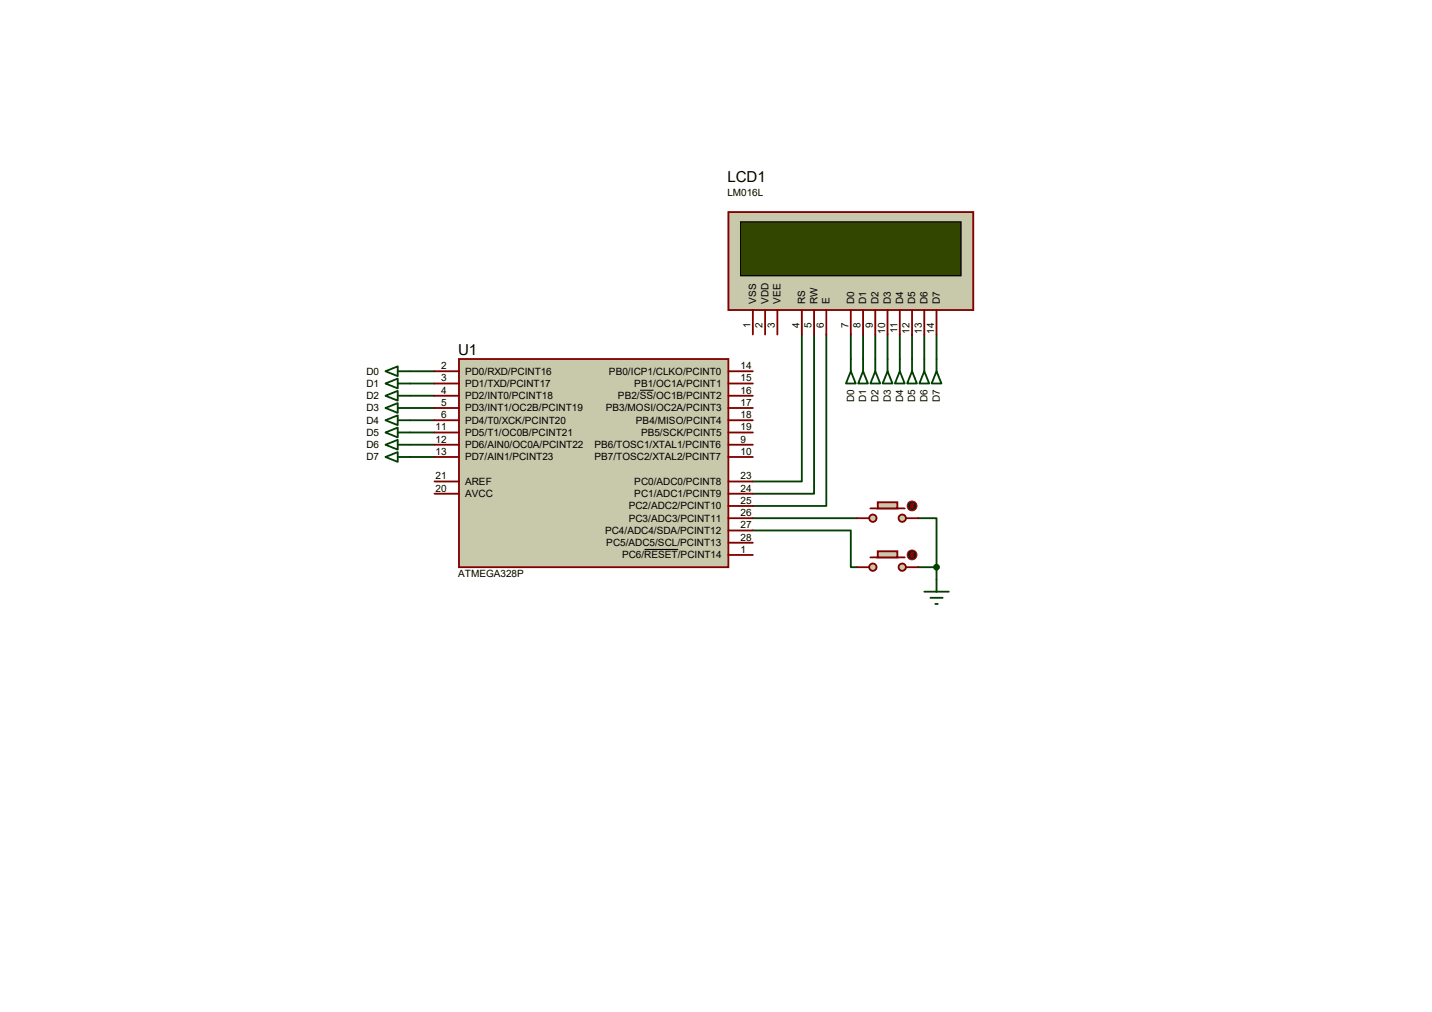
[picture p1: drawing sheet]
<svg xmlns="http://www.w3.org/2000/svg" width="297mm" height="210mm" viewBox="0 0 297 210" stroke-linecap="round" stroke-linejoin="round" font-family="sans-serif">
<g fill="none" stroke="#004000" stroke-width=".38">
<path d="M85 77h5.1M85 79.5h5.1M166.3 69.4v30.5h-10.1M168.9 69.4v33h-12.7M171.4 69.4v35.5h-15.2M176.5 69.4v5.1M179 69.4v5.1M181.6 69.4v5.1M184.1 69.4v5.1M186.6 69.4v5.1M189.2 69.4v5.1M191.7 69.4v5.1"/>
<path d="M194.3 69.4v5.1M85 82.1h5.1M85 84.6h5.1M85 87.2h5.1M85 89.7h5.1M85 92.2h5.1M85 94.8h5.1M156.2 110h20.3v7.6h1.3M156.2 107.5h21.6M190.5 107.5h3.8v10.1M190.5 117.6h3.8M194.3 117.6v2.6"/>
</g>
<path d="M151.1 44h50.8v20.3h-50.8z" fill="#c8c8aa"/>
<path d="M151.1 44h50.8v20.3h-50.8z" fill="none" stroke="#800000" stroke-width=".38"/>
<path d="M153.6 46h45.7v11.2h-45.7z" fill="#324600"/>
<path d="M153.6 46h45.7v11.2h-45.7z" fill="none" stroke="#000" stroke-width=".25"/>
<g fill="none" stroke="#800000" stroke-width=".38">
<path d="M156.2 64.3v5.1M158.7 64.3v5.1M161.2 64.3v5.1M166.3 64.3v5.1M168.9 64.3v5.1M171.4 64.3v5.1M176.5 64.3v5.1M179 64.3v5.1M181.6 64.3v5.1M184.1 64.3v5.1M186.6 64.3v5.1M189.2 64.3v5.1"/>
<path d="M191.7 64.3v5.1M194.3 64.3v5.1"/>
</g>
<path d="M95.2 74.5h55.9v43.1h-55.9z" fill="#c8c8aa"/>
<g fill="none" stroke="#800000" stroke-width=".38">
<path d="M90.1 77h5.1M90.1 79.5h5.1M95.2 74.5h55.9v43.1h-55.9zM151.1 77h5.1M151.1 79.5h5.1M90.1 84.6h5.1M90.1 82.1h5.1M90.1 92.2h5.1M90.1 89.7h5.1M90.1 87.2h5.1M90.1 94.8h5.1M90.1 99.9h5.1"/>
<path d="M151.1 84.6h5.1M151.1 82.1h5.1M151.1 92.2h5.1M151.1 89.7h5.1M151.1 87.2h5.1M151.1 94.8h5.1M151.1 99.9h5.1M90.1 102.4h5.1M151.1 115.1h5.1M151.1 112.6h5.1M151.1 110h5.1M151.1 107.5h5.1"/>
<path d="M151.1 104.9h5.1M151.1 102.4h5.1"/>
</g>
<path d="M132.8 80.9h2.7M133.7 114h7" fill="none" stroke="#000" stroke-width=".21"/>
<g fill="none" stroke="#004000" stroke-width=".38">
<path d="M80 77l2.5-1v2zM80 79.5l2.5-1v2.1zM82.5 77h2.5M82.5 79.5h2.5M176.5 77l1 2.5h-2zM176.5 74.5v2.5M179 77l1 2.5h-2zM179 74.5v2.5M181.6 77l1 2.5h-2.1zM181.6 74.5v2.5M184.1 77l1 2.5h-2zM184.1 74.5v2.5"/>
<path d="M186.6 77l1.1 2.5h-2.1zM186.6 74.5v2.5M189.2 77l1 2.5h-2zM189.2 74.5v2.5M191.7 77l1 2.5h-2zM191.7 74.5v2.5M194.3 77l1 2.5h-2.1zM194.3 74.5v2.5M80 82.1l2.5-1v2zM80 84.6l2.5-1v2zM80 87.2l2.5-1.1v2.1zM80 89.7l2.5-1v2z"/>
<path d="M80 92.2l2.5-1v2.1zM80 94.8l2.5-1v2zM82.5 82.1h2.5M82.5 84.6h2.5M82.5 87.2h2.5M82.5 89.7h2.5M82.5 92.2h2.5M82.5 94.8h2.5"/>
</g>
<circle cx="187.2" cy="107.5" r=".76" fill="#c8c8aa"/>
<circle cx="187.2" cy="107.5" r=".76" fill="none" stroke="#800000" stroke-width=".38"/>
<circle cx="181.1" cy="107.5" r=".76" fill="#c8c8aa"/>
<g fill="none" stroke="#800000" stroke-width=".38">
<path d="M180.5 105.5h7.2"/>
<circle cx="181.1" cy="107.5" r=".76"/>
</g>
<path d="M182.1 104.2h4v1.3h-4z" fill="#c8c8aa"/>
<path d="M177.8 107.5h2.5M182.1 104.2h4v1.3h-4zM187.9 107.5h2.6" fill="none" stroke="#800000" stroke-width=".38"/>
<circle cx="189.2" cy="104.9" r="1.02" fill="#400000"/>
<g fill="none" stroke="#f00" stroke-width=".21">
<path d="M188.9 105.2l.3 .3M189.2 104.4v1.1M189.2 104.4l-.3 .3M189.2 104.4l.2 .3M189.4 105.2l-.2 .3"/>
<circle cx="189.2" cy="104.9" r="1.02"/>
</g>
<circle cx="187.2" cy="117.6" r=".76" fill="#c8c8aa"/>
<circle cx="187.2" cy="117.6" r=".76" fill="none" stroke="#800000" stroke-width=".38"/>
<circle cx="181.1" cy="117.6" r=".76" fill="#c8c8aa"/>
<g fill="none" stroke="#800000" stroke-width=".38">
<path d="M180.5 115.6h7.2"/>
<circle cx="181.1" cy="117.6" r=".76"/>
</g>
<path d="M182.1 114.3h4v1.3h-4z" fill="#c8c8aa"/>
<path d="M177.8 117.6h2.5M182.1 114.3h4v1.3h-4zM187.9 117.6h2.6" fill="none" stroke="#800000" stroke-width=".38"/>
<circle cx="189.2" cy="115.1" r="1.02" fill="#400000"/>
<g fill="none" stroke="#f00" stroke-width=".21">
<path d="M188.9 115.4l.3 .2M189.2 114.6v1M189.2 114.6l-.3 .3M189.2 114.6l.2 .3M189.4 115.4l-.2 .2"/>
<circle cx="189.2" cy="115.1" r="1.02"/>
</g>
<path d="M191.7 122.7h5.1M193 124h2.5M194 125.3h.5M194.3 120.2v2.5" fill="none" stroke="#004000" stroke-width=".38"/>
<circle cx="194.3" cy="117.6" r=".51" fill="#004000"/>
<circle cx="194.3" cy="117.6" r=".51" fill="none" stroke="#004000" stroke-width=".38"/>
<g font-size="3.1">
<text x="150.9" y="37.8">LCD1</text>
<text x="95" y="73.6">U1</text>
</g>
<g font-size="2.1">
<text x="150.9" y="40.6">LM016L</text>
<text x="156.8" y="63" transform="rotate(-90 156.8 63)">VSS</text>
<text x="159.4" y="63" transform="rotate(-90 159.4 63)">VDD</text>
<text x="161.9" y="63" transform="rotate(-90 161.9 63)">VEE</text>
<text x="167" y="63" transform="rotate(-90 167 63)">RS</text>
<text x="169.5" y="63" transform="rotate(-90 169.5 63)">RW</text>
<text x="172.1" y="63" transform="rotate(-90 172.1 63)">E</text>
<text x="177.2" y="63" transform="rotate(-90 177.2 63)">D0</text>
<text x="179.7" y="63" transform="rotate(-90 179.7 63)">D1</text>
<text x="182.2" y="63" transform="rotate(-90 182.2 63)">D2</text>
<text x="184.8" y="63" transform="rotate(-90 184.8 63)">D3</text>
<text x="187.3" y="63" transform="rotate(-90 187.3 63)">D4</text>
<text x="189.9" y="63" transform="rotate(-90 189.9 63)">D5</text>
<text x="192.4" y="63" transform="rotate(-90 192.4 63)">D6</text>
<text x="194.9" y="63" transform="rotate(-90 194.9 63)">D7</text>
<text x="155.7" y="68" transform="rotate(-90 155.7 68)">1</text>
<text x="158.2" y="68" transform="rotate(-90 158.2 68)">2</text>
<text x="160.7" y="68" transform="rotate(-90 160.7 68)">3</text>
<text x="165.8" y="68" transform="rotate(-90 165.8 68)">4</text>
<text x="168.4" y="68" transform="rotate(-90 168.4 68)">5</text>
<text x="170.9" y="68" transform="rotate(-90 170.9 68)">6</text>
<text x="176" y="68" transform="rotate(-90 176 68)">7</text>
<text x="178.5" y="68" transform="rotate(-90 178.5 68)">8</text>
<text x="181.1" y="68" transform="rotate(-90 181.1 68)">9</text>
<text x="183.6" y="69.2" transform="rotate(-90 183.6 69.2)">10</text>
<text x="186.1" y="69" transform="rotate(-90 186.1 69)">11</text>
<text x="188.7" y="69.2" transform="rotate(-90 188.7 69.2)">12</text>
<text x="191.2" y="69.2" transform="rotate(-90 191.2 69.2)">13</text>
<text x="193.8" y="69.2" transform="rotate(-90 193.8 69.2)">14</text>
<text x="76" y="77.7">D0</text>
<text x="91.5" y="76.6">2</text>
<text x="96.5" y="77.7">PD0/RXD/PCINT16</text>
<text x="126.3" y="77.7">PB0/ICP1/CLKO/PCINT0</text>
<text x="153.6" y="76.6">14</text>
<text x="76" y="80.3">D1</text>
<text x="76" y="82.8">D2</text>
<text x="91.5" y="81.7">4</text>
<text x="91.5" y="79.1">3</text>
<text x="96.5" y="82.8">PD2/INT0/PCINT18</text>
<text x="96.5" y="80.3">PD1/TXD/PCINT17</text>
<text x="128.2" y="82.8">PB2/SS/OC1B/PCINT2</text>
<text x="131.6" y="80.3">PB1/OC1A/PCINT1</text>
<text x="153.6" y="79.1">15</text>
<text x="153.6" y="81.7">16</text>
<text x="177.2" y="83.5" transform="rotate(-90 177.2 83.5)">D0</text>
<text x="179.7" y="83.5" transform="rotate(-90 179.7 83.5)">D1</text>
<text x="182.2" y="83.5" transform="rotate(-90 182.2 83.5)">D2</text>
<text x="184.8" y="83.5" transform="rotate(-90 184.8 83.5)">D3</text>
<text x="187.3" y="83.5" transform="rotate(-90 187.3 83.5)">D4</text>
<text x="189.9" y="83.5" transform="rotate(-90 189.9 83.5)">D5</text>
<text x="192.4" y="83.5" transform="rotate(-90 192.4 83.5)">D6</text>
<text x="194.9" y="83.5" transform="rotate(-90 194.9 83.5)">D7</text>
<text x="76" y="85.3">D3</text>
<text x="76" y="87.9">D4</text>
<text x="90.3" y="89.3">11</text>
<text x="91.5" y="86.7">6</text>
<text x="91.5" y="84.2">5</text>
<text x="96.5" y="87.9">PD4/T0/XCK/PCINT20</text>
<text x="96.5" y="85.3">PD3/INT1/OC2B/PCINT19</text>
<text x="125.6" y="85.3">PB3/MOSI/OC2A/PCINT3</text>
<text x="131.9" y="87.9">PB4/MISO/PCINT4</text>
<text x="153.6" y="84.2">17</text>
<text x="153.6" y="86.7">18</text>
<text x="153.6" y="89.3">19</text>
<text x="76" y="90.4">D5</text>
<text x="76" y="93">D6</text>
<text x="76" y="95.5">D7</text>
<text x="90.3" y="91.8">12</text>
<text x="90.3" y="94.4">13</text>
<text x="96.5" y="93">PD6/AIN0/OC0A/PCINT22</text>
<text x="96.5" y="90.4">PD5/T1/OC0B/PCINT21</text>
<text x="96.5" y="95.5">PD7/AIN1/PCINT23</text>
<text x="123.3" y="95.5">PB7/TOSC2/XTAL2/PCINT7</text>
<text x="123.3" y="93">PB6/TOSC1/XTAL1/PCINT6</text>
<text x="133" y="90.4">PB5/SCK/PCINT5</text>
<text x="153.6" y="94.4">10</text>
<text x="153.6" y="91.8">9</text>
<text x="90.3" y="102">20</text>
<text x="90.3" y="99.4">21</text>
<text x="96.5" y="100.6">AREF</text>
<text x="131.6" y="100.6">PC0/ADC0/PCINT8</text>
<text x="153.6" y="102">24</text>
<text x="153.6" y="99.4">23</text>
<text x="96.5" y="103.1">AVCC</text>
<text x="130.4" y="105.7">PC2/ADC2/PCINT10</text>
<text x="131.6" y="103.1">PC1/ADC1/PCINT9</text>
<text x="153.6" y="107.1">26</text>
<text x="153.6" y="104.5">25</text>
<text x="125.5" y="110.7">PC4/ADC4/SDA/PCINT12</text>
<text x="125.8" y="113.3">PC5/ADC5/SCL/PCINT13</text>
<text x="130.4" y="108.2">PC3/ADC3/PCINT11</text>
<text x="153.6" y="112.1">28</text>
<text x="153.6" y="109.6">27</text>
<text x="95" y="119.7">ATMEGA328P</text>
<text x="129" y="115.8">PC6/RESET/PCINT14</text>
<text x="153.6" y="114.7">1</text>
</g>
</svg>
